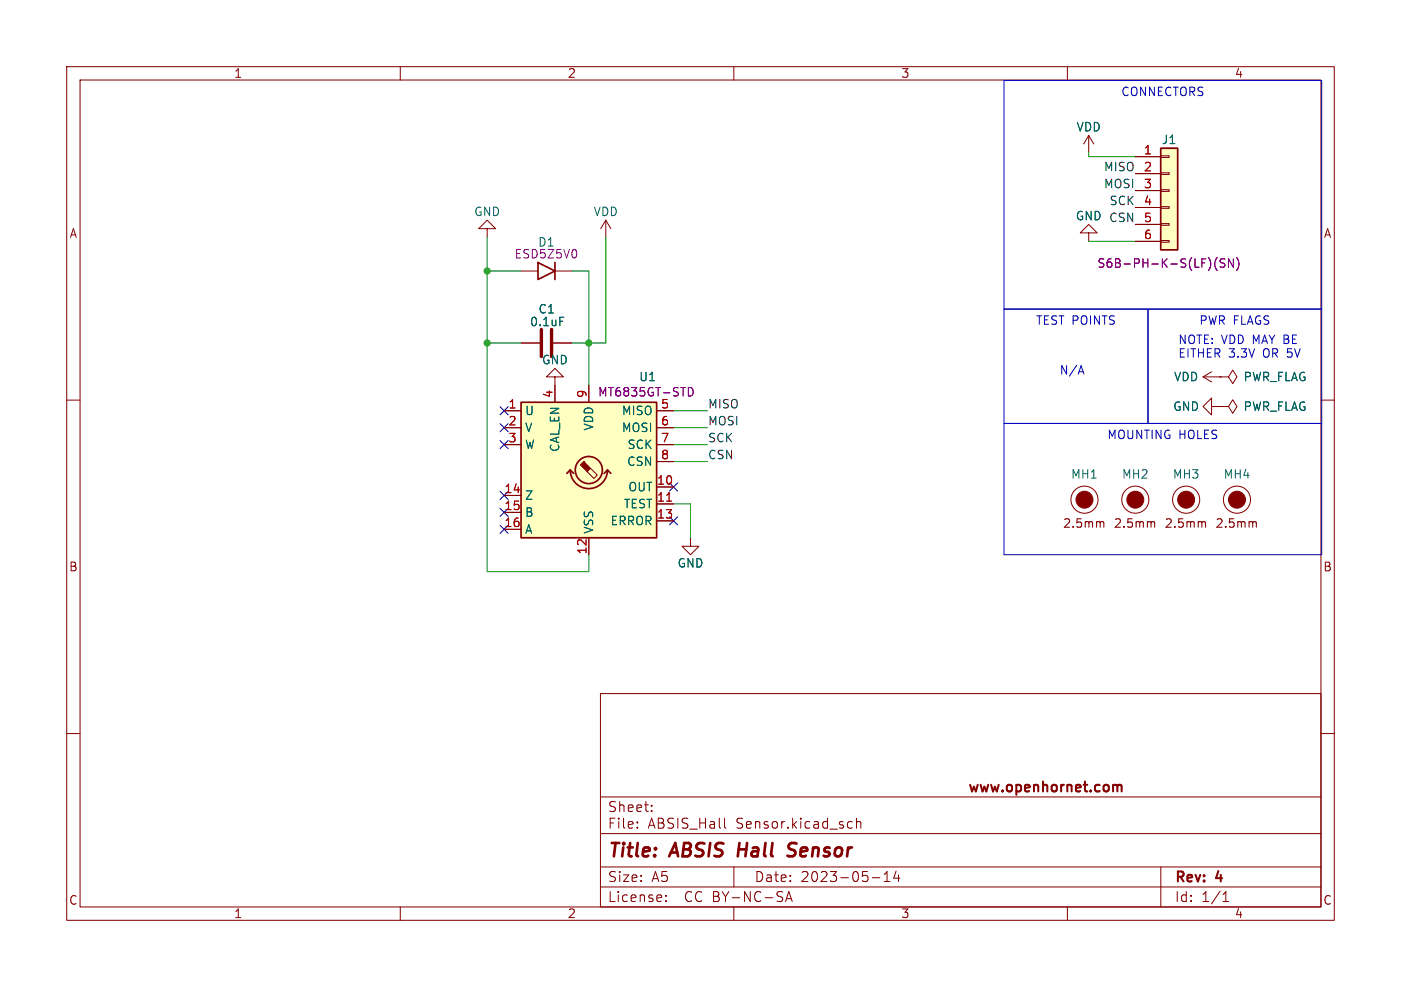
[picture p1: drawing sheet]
<svg xmlns="http://www.w3.org/2000/svg" width="210mm" height="148mm" viewBox="0 0 210 148" stroke-linecap="round" stroke-linejoin="round" font-family="sans-serif">
<g fill="none" stroke="#840000" stroke-width=".15">
<path d="M10 10h190v128h-190zM12 12h186v124h-186zM60 10v2M110 10v2M160 10v2M73 34.3h1.3l-1.3-1.3-1.2 1.3h1.2v1.3M90.8 33l-.8 1.3M90.8 33v2.6M90.8 33l.8 1.3M163.2 34.9h-1.3l1.3-1.2 1.3 1.2h-1.3v1.3M163.2 20.3l.8 1.3M163.2 20.3v2.6"/>
<path d="M163.2 20.3l-.8 1.3M170.2 23.5h3.8M170.2 26h3.8M170.2 28.6h3.8M170.2 31.1h3.8M170.2 33.7h3.8M170.2 36.2h3.8M174 36.1h1.3v.2h-1.3zM174 33.5h1.3v.3h-1.3zM174 31h1.3v.2h-1.3zM174 28.4h1.3v.3h-1.3zM174 25.9h1.3v.3h-1.3z"/>
<path d="M174 23.4h1.3v.2h-1.3zM10 60h2M78.1 51.4h2.8M78.1 40.6h2.5M82.9 51.4h2.8M83.2 56.5h1.3l-1.3-1.3-1.3 1.3h1.3v3.8M83.2 40.6h2.5M88.3 57.8v2.5M180.3 56.5l1.3 .8M180.3 56.5h2.6M181.6 55.8l-1.3 .7M182.9 56.5h1.2l.7-1 .6 1-.6 1-.7-1"/>
<path d="M182.9 56.5h.1M198 60h2M75.6 61.6h2.5M75.6 74.3h2.5M75.6 76.8h2.5M75.6 79.4h2.5M75.6 64.1h2.5M75.6 66.7h2.5M88.5 70.2l1 1-.5 .6-1-1.1M98.4 61.6h2.6M98.4 73h2.6M98.4 75.6h2.6"/>
<path d="M98.4 78.1h2.6M98.4 64.1h2.6M98.4 66.7h2.6M98.4 69.2h2.6M181.6 61v-1.3l-1.3 1.3 1.3 1.2v-1.2h1.3M182.9 61h1.2l.7-1.1 .6 1.1-.6 1-.7-1M182.9 61h.1M88.3 80.6v2.6M103.5 80.6v1.3h1.3l-1.3 1.3-1.3-1.3h1.3M10 110h2M90 104h108v32h-108zM90 119.5h108"/>
<path d="M198 110h2M60 136v2M90 133h108M90 130h108M90 125h108M95.5 124v.2M95.5 123.3v.1M97.7 121.5v.2M97.7 120.8v.1M99.8 135v.2M99.8 134.3v.1M108.6 122.7v1.3l.2 .2"/>
<path d="M110 136v2M110 130v3M117.8 135.2l.5-1.5 .5 1.5M117.9 134.8h.7M127.3 123.2l.5 .1M127.8 124.1l-.5 .1M128.4 123.3a.37 .37 0 0 1 .6 .1v.8M128.4 122.7v1.5M130.8 131.6h1.1M132.5 132.2h.9M132.5 131.1l.5-.4v1.5M134.3 130.6l-.3 1.1h.9"/>
<path d="M134.7 131.2v1M160 136v2M174 130v6M183.3 135.2h.9M183.3 134.1l.5-.4v1.5"/>
<circle cx="162.6" cy="74.9" r="2.03"/>
<circle cx="170.2" cy="74.9" r="2.03"/>
<circle cx="177.8" cy="74.9" r="2.03"/>
<circle cx="185.4" cy="74.9" r="2.03"/>
</g>
<path d="M118 128.3l.8 .1M118.4 126.5a.46 .46 0 0 0-.2 .5 .46 .46 0 0 0 .3 .4" fill="none" stroke="#840000" stroke-width=".4"/>
<path d="M167.4 117.8l.1 .1M167.5 117.9v.8M167.5 117.9l.2-.2 .4 .1v.9" fill="none" stroke="#840000" stroke-width=".3"/>
<path d="M81.2 49.4v4.1M82.7 49.4v4.1" fill="none" stroke="#840000" stroke-width=".51"/>
<path d="M83.9 47.6h.6" fill="none" stroke="#006464" stroke-width=".15"/>
<g fill="none" stroke="#840000" stroke-width=".25">
<path d="M80.6 39.4l2.6 1.2-2.6 1.3zM83.2 39.4v2.5M174 22.2h2.5v15.3h-2.5zM78.1 60.3h20.3v20.3h-20.3zM85.5 70.5a2.79 2.79 0 0 0 2.8 2.8 2.79 2.79 0 0 0 2.8-2.8M85.5 70.5l-.5 .5M85.5 70.5l.5 .5M91.1 70.5l-.5 .5M91.1 70.5l.5 .5"/>
<circle cx="88.3" cy="70.5" r="2.03"/>
</g>
<g fill="#840000" stroke="#840000" stroke-width=".15">
<path d="M87.5 69.2l1 1-.5 .5-1-1 .5-.5 .1 .1z"/>
<circle cx="185.4" cy="74.9" r="1.27"/>
<circle cx="162.6" cy="74.9" r="1.27"/>
<circle cx="170.2" cy="74.9" r="1.27"/>
<circle cx="177.8" cy="74.9" r="1.27"/>
</g>
<path d="M165.1 78.2h.2l.2 .2v.7M172.7 78.2l.3 .1 .1 .1v.7M180.3 78.2l.3 .1 .1 .1v.7M188 78.2l.3 .1v.1v.7" fill="none" stroke="#840000" stroke-width=".16"/>
<g fill="#ffffc2" stroke="#ffffc2" stroke-width=".15">
<path d="M78.1 60.3h20.3v20.3h-20.3z"/>
<path d="M174 22.2h2.5v15.3h-2.5z"/>
</g>
<path d="M99.9 75.1h.8" fill="none" stroke="#a90000" stroke-width=".15"/>
<path d="M182.5 38.6a1.46 1.46 0 0 0 0 2M183.6 38.9l-.5-.1-.2 .1v.4l.6 .2 .1 .3-.2 .3-.5-.1M184.9 38.8v1.3l-.8-1.3v1.3M185.4 38.6a1.46 1.46 0 0 1 0 2M103.2 58.1a.64 .64 0 0 1 .7 .6 .64 .64 0 0 1-.7 .7z" fill="none" stroke="#840084" stroke-width=".15"/>
<path d="M150.5 12.1h47.6v34.3h-47.6zM150.5 46.4h21.6v17.1h-21.6zM161.8 55.7h.6M162.1 54.8l.4 1.3M172.1 46.4h26v17.1h-26zM150.5 63.5h47.6v19.7h-47.6z" fill="none" stroke="#0000c2" stroke-width=".15"/>
<path d="M73 35.6v50.1h15.3v-2.5M90.8 35.6v15.8h-5.1M163.2 22.9v.6h7M163.2 36.2h7M73 51.4h5.1M73 40.6h5.1M85.7 40.6h2.6v17.2M101 61.6h5M101 66.7h5M101 64.1h5M101 75.6h2.5v5M101 69.2h5" fill="none" stroke="#009600" stroke-width=".15"/>
<g fill="none" stroke="#000084" stroke-width=".15">
<path d="M75 66.1l1.2 1.2M75 61l1.2 1.2M75 78.8l1.2 1.2M75 73.7l1.2 1.2M75 76.2l1.2 1.2M75 63.5l1.2 1.2M76.2 66.1l-1.2 1.2M76.2 61l-1.2 1.2M76.2 78.8l-1.2 1.2M76.2 73.7l-1.2 1.2M76.2 76.2l-1.2 1.2M76.2 63.5l-1.2 1.2"/>
<path d="M100.4 72.4l1.2 1.2M100.4 77.5l1.2 1.2M101.6 72.4l-1.2 1.2M101.6 77.5l-1.2 1.2"/>
</g>
<g fill="#009600" stroke="#009600" stroke-width=".15">
<circle cx="73" cy="51.4" r=".46"/>
<circle cx="88.3" cy="51.4" r=".46"/>
<circle cx="73" cy="40.6" r=".46"/>
</g>
<g font-size="2.8" fill="#840000">
<text x="91" y="129">Title:</text>
<text x="100.5" y="129">ABSIS Hall</text>
<text x="119.2" y="129">Sensor</text>
</g>
<g font-size="2.1" fill="#840000">
<text x="145" y="119.1">www.openhornet.com</text>
<text x="91" y="124.4">File:</text>
<text x="91" y="121.9">Sheet:</text>
<text x="97" y="124.4">ABSIS_Hall</text>
<text x="110.2" y="124.4">Sensor.kicad_sch</text>
<text x="91" y="135.4">License:</text>
<text x="91" y="132.4">Size:</text>
<text x="97.6" y="132.4">A5</text>
<text x="102.5" y="135.4">CC BY-NC-SA</text>
<text x="113" y="132.4">Date:</text>
<text x="119.9" y="132.4">2023-05-14</text>
<text x="176" y="132.6">Rev:</text>
<text x="176" y="135.4">Id:</text>
<text x="180" y="135.4">1/1</text>
<text x="182.2" y="132.6">4</text>
</g>
<g font-size="1.8" fill="#840000">
<text x="35" y="11.8">1</text>
<text x="85" y="11.8">2</text>
<text x="135" y="11.8">3</text>
<text x="185" y="11.8">4</text>
<text x="10.4" y="35.8">A</text>
<text x="198.4" y="35.8">A</text>
<text x="159.3" y="79.3">2.5mm</text>
<text x="166.9" y="79.3">2.5mm</text>
<text x="174.5" y="79.3">2.5mm</text>
<text x="182.1" y="79.3">2.5mm</text>
<text x="10.3" y="85.8">B</text>
<text x="198.3" y="85.8">B</text>
<text x="10.3" y="135.8">C</text>
<text x="35" y="137.8">1</text>
<text x="85" y="137.8">2</text>
<text x="135" y="137.8">3</text>
<text x="185" y="137.8">4</text>
<text x="198.3" y="135.8">C</text>
</g>
<g font-size="1.8" fill="#0000c2">
<text x="168" y="14.7">CONNECTORS</text>
<text x="155.2" y="49">TEST POINTS</text>
<text x="176.5" y="51.7">NOTE: VDD MAY BE</text>
<text x="176.5" y="53.7">EITHER 3.3V</text>
<text x="179.7" y="49">PWR FLAGS</text>
<text x="189.3" y="53.7">OR 5V</text>
<text x="158.7" y="56.3">N/A</text>
<text x="165.9" y="66.1">MOUNTING HOLES</text>
</g>
<g font-size="1.8" fill="#006464">
<text x="161.3" y="19.9">VDD</text>
<text x="174.1" y="21.8">J1</text>
<text x="71" y="32.6">GND</text>
<text x="88.9" y="32.6">VDD</text>
<text x="161.2" y="33.2">GND</text>
<text x="80.7" y="47.2">C1</text>
<text x="79.4" y="49.1">0.1uF</text>
<text x="81.2" y="54.8">GND</text>
<text x="95.8" y="57.3">U1</text>
<text x="175.9" y="57.3">VDD</text>
<text x="186.4" y="57.3">PWR_FLAG</text>
<text x="78.6" y="62.4">U</text>
<text x="78.6" y="65">V</text>
<text x="89.1" y="64.6" transform="rotate(-90 89.1 64.6)">VDD</text>
<text x="93.2" y="62.4">MISO</text>
<text x="93.2" y="65">MOSI</text>
<text x="175.8" y="61.8">GND</text>
<text x="186.4" y="61.8">PWR_FLAG</text>
<text x="78.6" y="67.5">W</text>
<text x="84" y="67.8" transform="rotate(-90 84 67.8)">CAL_EN</text>
<text x="94" y="70">CSN</text>
<text x="94" y="67.5">SCK</text>
<text x="160.5" y="71.9">MH1</text>
<text x="168.1" y="71.9">MH2</text>
<text x="175.7" y="71.9">MH3</text>
<text x="183.4" y="71.9">MH4</text>
<text x="78.6" y="75.1">Z</text>
<text x="78.6" y="77.7">B</text>
<text x="93.5" y="76.4">TEST</text>
<text x="94.2" y="73.9">OUT</text>
<text x="78.6" y="80.2">A</text>
<text x="89.1" y="80.1" transform="rotate(-90 89.1 80.1)">VSS</text>
<text x="91.5" y="78.9">ERROR</text>
<text x="101.5" y="85.3">GND</text>
</g>
<g font-size="1.8" fill="#a90000">
<text x="171.4" y="23.2">1</text>
<text x="171.4" y="25.8">2</text>
<text x="171.4" y="28.3">3</text>
<text x="171.4" y="30.9">4</text>
<text x="171.4" y="33.4">5</text>
<text x="171.4" y="35.9">6</text>
<text x="82.9" y="59.7" transform="rotate(-90 82.9 59.7)">4</text>
<text x="88" y="59.7" transform="rotate(-90 88 59.7)">9</text>
<text x="76.2" y="61.3">1</text>
<text x="76.2" y="63.9">2</text>
<text x="99" y="61.3">5</text>
<text x="99" y="63.9">6</text>
<text x="76.2" y="66.4">3</text>
<text x="99" y="66.4">7</text>
<text x="99" y="69">8</text>
<text x="75.6" y="74">14</text>
<text x="75.6" y="76.6">15</text>
<text x="98.4" y="72.8">10</text>
<text x="98.4" y="75.3">11</text>
<text x="98.4" y="77.9">13</text>
<text x="75.6" y="79.1">16</text>
<text x="88" y="83.2" transform="rotate(-90 88 83.2)">12</text>
</g>
<g font-size="1.8" fill="#0f0f0f">
<text x="165.5" y="28.3">MOSI</text>
<text x="165.5" y="25.8">MISO</text>
<text x="161.2" y="33.2">GND CSN</text>
<text x="166.3" y="30.9">SCK</text>
<text x="106" y="61.3">MISO</text>
<text x="106" y="63.9">MOSI</text>
<text x="106" y="66.4">SCK</text>
<text x="106" y="69">CSN</text>
</g>
<g font-size="1.8" fill="#840084">
<text x="77.1" y="38.9">ESD5Z5V0</text>
<text x="80.6" y="37.1">D1</text>
<text x="164.4" y="40.3">S6B-PH-K-S(LF)(SN)</text>
<text x="89.6" y="59.6">MT6835GT-STD</text>
</g>
</svg>
